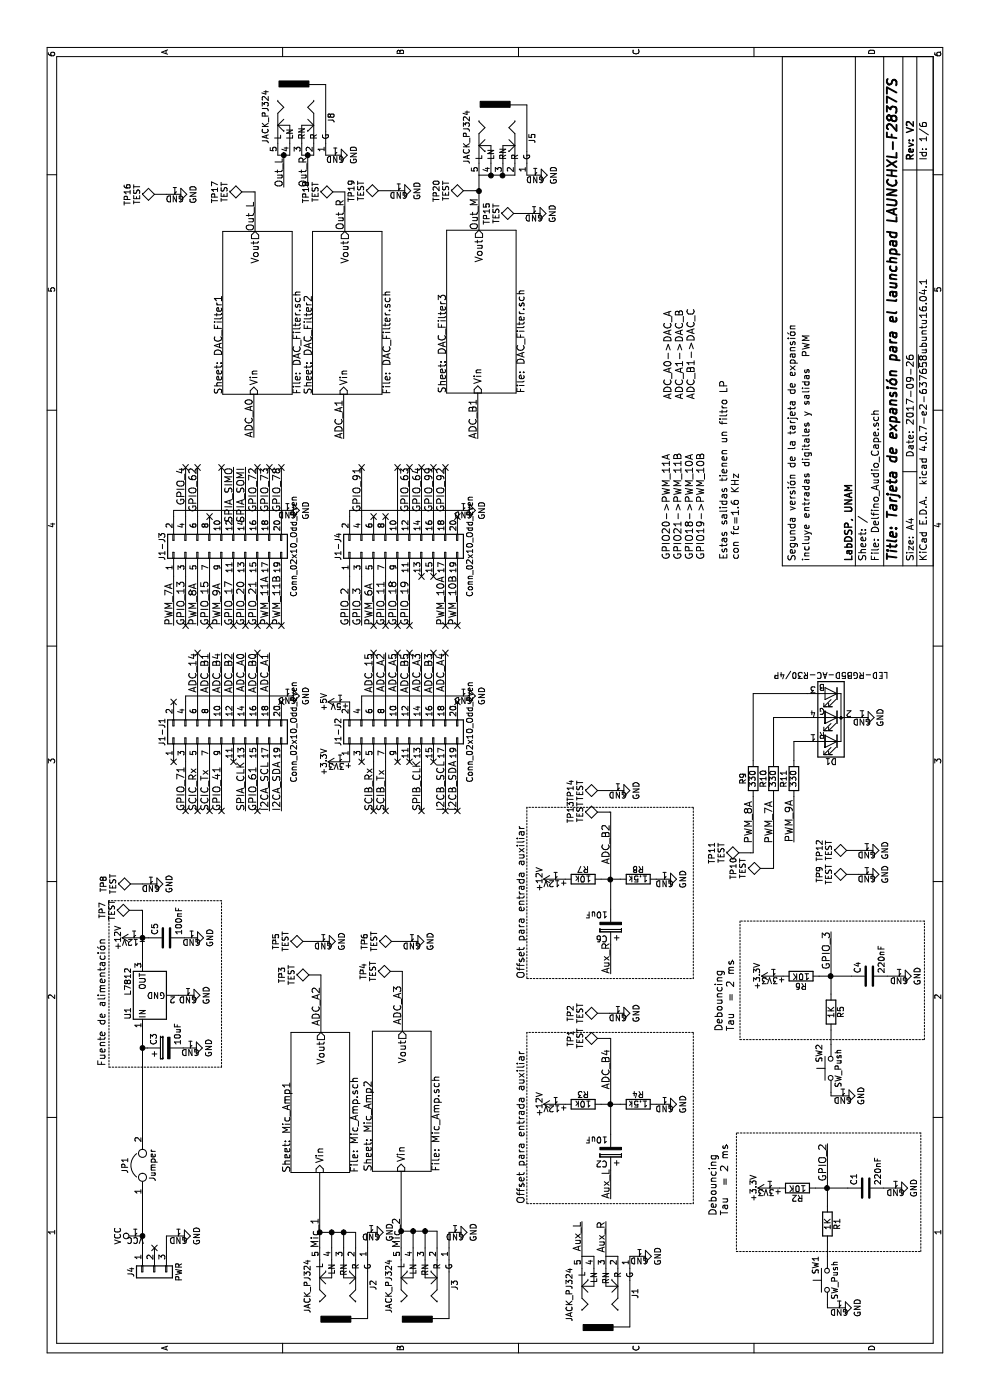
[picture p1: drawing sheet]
EESchema Schematic File Version 2
LIBS:Delfino_Audio_Cape-rescue
LIBS:power
LIBS:device
LIBS:switches
LIBS:relays
LIBS:motors
LIBS:transistors
LIBS:conn
LIBS:linear
LIBS:regul
LIBS:74xx
LIBS:cmos4000
LIBS:adc-dac
LIBS:memory
LIBS:xilinx
LIBS:microcontrollers
LIBS:dsp
LIBS:microchip
LIBS:analog_switches
LIBS:motorola
LIBS:texas
LIBS:intel
LIBS:audio
LIBS:interface
LIBS:digital-audio
LIBS:philips
LIBS:display
LIBS:cypress
LIBS:siliconi
LIBS:opto
LIBS:atmel
LIBS:contrib
LIBS:valves
LIBS:My_Audio_Conn
LIBS:Delfino_Audio_Cape-cache
EELAYER 25 0
EELAYER END
$Descr A4 11693 8268
encoding utf-8
Sheet 1 6
Title "Tarjeta de expansión para el launchpad LAUNCHXL-F28377S"
Date "2017-09-26"
Rev "V2"
Comp "LabDSP, UNAM"
Comment1 ""
Comment2 ""
Comment3 "incluye entradas digitales y salidas  PWM"
Comment4 "Segunda versión de la tarjeta de expansión"
$EndDescr
$Sheet
S 1900 2430 1170 490 
U 59B9A6B7
F0 "Mic_Amp1" 60
F1 "Mic_Amp.sch" 60
F2 "Vin" I L 1900 2670 60 
F3 "Vout" O R 3070 2680 60 
$EndSheet
Text Label 1270 2670 0    60   ~ 0
Mic_1
Text Label 3450 2680 2    60   ~ 0
ADC_A2
$Sheet
S 1910 3110 1170 490 
U 59B9DFC6
F0 "Mic_Amp2" 60
F1 "Mic_Amp.sch" 60
F2 "Vin" I L 1910 3350 60 
F3 "Vout" O R 3080 3360 60 
$EndSheet
Text Label 3460 3360 2    60   ~ 0
ADC_A3
$Comp
L JACK_PJ324 J2
U 1 1
P 890 2670
F 0 "J2" H 960 3120 50  0000 C CNN
F 1 "JACK_PJ324" H 950 2570 50  0000 C CNN
F 2 "My_Connectors:PJ-324" H 970 2650 50  0001 C CNN
F 3 "" H 970 2650 50  0001 C CNN
	1    890  2670
	1    0    0    1   
$EndComp
$Comp
L JACK_PJ324 J3
U 1 1
P 890 3350
F 0 "J3" H 960 3800 50  0000 C CNN
F 1 "JACK_PJ324" H 950 3250 50  0000 C CNN
F 2 "My_Connectors:PJ-324" H 970 3330 50  0001 C CNN
F 3 "" H 970 3330 50  0001 C CNN
	1    890  3350
	1    0    0    1   
$EndComp
Text Label 1270 3350 0    60   ~ 0
Mic_2
$Sheet
S 8400 1860 1360 580 
U 59BA7873
F0 "DAC_Filter1" 60
F1 "DAC_Filter.sch" 60
F2 "Vin" I L 8400 2120 60 
F3 "Vout" O R 9760 2130 60 
$EndSheet
$Comp
L JACK_PJ324 J8
U 1 1
P 10780 2320
F 0 "J8" H 10850 2770 50  0000 C CNN
F 1 "JACK_PJ324" H 10840 2220 50  0000 C CNN
F 2 "My_Connectors:PJ-324" H 10860 2300 50  0001 C CNN
F 3 "" H 10860 2300 50  0001 C CNN
	1    10780 2320
	-1   0    0    1   
$EndComp
$Sheet
S 8400 2610 1360 580 
U 59BA9CE1
F0 "DAC_Filter2" 60
F1 "DAC_Filter.sch" 60
F2 "Vin" I L 8400 2870 60 
F3 "Vout" O R 9760 2880 60 
$EndSheet
Text Notes 8360 5810 0    60   ~ 0
ADC_A0->DAC_A\nADC_A1->DAC_B\nADC_B1->DAC_C
$Comp
L GND #PWR01
U 1 1
P 5880 2400
F 0 "#PWR01" H 5880 2150 50  0001 C CNN
F 1 "GND" H 5880 2250 50  0000 C CNN
F 2 "" H 5880 2400 50  0001 C CNN
F 3 "" H 5880 2400 50  0001 C CNN
	1    5880 2400
	1    0    0    -1  
$EndComp
Text Label 4920 1550 0    60   ~ 0
GPIO_71
Text Label 4920 1650 0    60   ~ 0
SCIC_Rx
Text Label 4920 1750 0    60   ~ 0
SCIC_Tx
Text Label 4920 1850 0    60   ~ 0
GPIO_41
NoConn ~ 5330 1950
Text Label 4920 2050 0    60   ~ 0
SPIA_CLK
Text Label 4920 2150 0    60   ~ 0
GPIO_61
Text Label 4920 2250 0    60   ~ 0
I2CA_SCL
Text Label 4920 2350 0    60   ~ 0
I2CA_SDA
Text Label 6240 1650 2    60   ~ 0
ADC_14
Text Label 6240 1750 2    60   ~ 0
ADC_B1
Text Label 6240 1850 2    60   ~ 0
ADC_B4
Text Label 6240 1950 2    60   ~ 0
ADC_B2
Text Label 6240 2050 2    60   ~ 0
ADC_A0
Text Label 6240 2150 2    60   ~ 0
ADC_B0
Text Label 6240 2250 2    60   ~ 0
ADC_A1
NoConn ~ 5830 2350
$Comp
L GND #PWR02
U 1 1
P 7430 2400
F 0 "#PWR02" H 7430 2150 50  0001 C CNN
F 1 "GND" H 7430 2250 50  0000 C CNN
F 2 "" H 7430 2400 50  0001 C CNN
F 3 "" H 7430 2400 50  0001 C CNN
	1    7430 2400
	1    0    0    -1  
$EndComp
Text Label 6470 1550 0    60   ~ 0
GPIO_13
Text Label 6470 1750 0    60   ~ 0
GPIO_15
Text Label 6470 1950 0    60   ~ 0
GPIO_17
Text Label 6470 2050 0    60   ~ 0
GPIO_20
Text Label 6470 2250 0    60   ~ 0
PWM_11A
Text Label 6470 2350 0    60   ~ 0
PWM_11B
Text Label 7790 1650 2    60   ~ 0
GPIO_62
Text Label 7790 1950 2    60   ~ 0
SPIA_SIMO
Text Label 7790 2050 2    60   ~ 0
SPIA_SOMI
Text Label 7790 2150 2    60   ~ 0
GPIO_72
Text Label 7790 2250 2    60   ~ 0
GPIO_73
$Comp
L +5V #PWR03
U 1 1
P 5830 2840
F 0 "#PWR03" H 5830 2690 50  0001 C CNN
F 1 "+5V" H 5830 2980 50  0000 C CNN
F 2 "" H 5830 2840 50  0001 C CNN
F 3 "" H 5830 2840 50  0001 C CNN
	1    5830 2840
	1    0    0    -1  
$EndComp
$Comp
L +3.3V #PWR04
U 1 1
P 5330 2840
F 0 "#PWR04" H 5330 2690 50  0001 C CNN
F 1 "+3.3V" H 5330 2980 50  0000 C CNN
F 2 "" H 5330 2840 50  0001 C CNN
F 3 "" H 5330 2840 50  0001 C CNN
	1    5330 2840
	1    0    0    -1  
$EndComp
$Comp
L GND #PWR05
U 1 1
P 5880 3870
F 0 "#PWR05" H 5880 3620 50  0001 C CNN
F 1 "GND" H 5880 3720 50  0000 C CNN
F 2 "" H 5880 3870 50  0001 C CNN
F 3 "" H 5880 3870 50  0001 C CNN
	1    5880 3870
	1    0    0    -1  
$EndComp
Text Label 4920 3120 0    60   ~ 0
SCIB_Rx
Text Label 4920 3220 0    60   ~ 0
SCIB_Tx
NoConn ~ 5330 3420
Text Label 4920 3520 0    60   ~ 0
SPIB_CLK
Text Label 4920 3720 0    60   ~ 0
I2CB_SCL
Text Label 4920 3820 0    60   ~ 0
I2CB_SDA
Text Label 6240 3120 2    60   ~ 0
ADC_15
Text Label 6240 3220 2    60   ~ 0
ADC_A2
Text Label 6240 3320 2    60   ~ 0
ADC_A5
Text Label 6240 3420 2    60   ~ 0
ADC_B5
Text Label 6240 3520 2    60   ~ 0
ADC_A3
Text Label 6240 3620 2    60   ~ 0
ADC_B3
Text Label 6240 3720 2    60   ~ 0
ADC_A4
NoConn ~ 5830 3820
$Comp
L GND #PWR06
U 1 1
P 7430 3870
F 0 "#PWR06" H 7430 3620 50  0001 C CNN
F 1 "GND" H 7430 3720 50  0000 C CNN
F 2 "" H 7430 3870 50  0001 C CNN
F 3 "" H 7430 3870 50  0001 C CNN
	1    7430 3870
	1    0    0    -1  
$EndComp
Text Label 6470 2920 0    60   ~ 0
GPIO_2
Text Label 6470 3020 0    60   ~ 0
GPIO_3
Text Label 6470 3220 0    60   ~ 0
GPIO_11
Text Label 6470 3420 0    60   ~ 0
GPIO_19
Text Label 6470 3720 0    60   ~ 0
PWM_10A
Text Label 7790 3020 2    60   ~ 0
GPIO_91
Text Label 7790 3420 2    60   ~ 0
GPIO_63
Text Label 7790 3520 2    60   ~ 0
GPIO_64
Text Label 7790 3620 2    60   ~ 0
GPIO_99
NoConn ~ 7380 3820
Text Label 7790 1550 2    60   ~ 0
GPIO_4
Text Label 7790 2350 2    60   ~ 0
GPIO_78
Text Label 6470 2150 0    60   ~ 0
GPIO_21
Text Notes 7020 6180 0    60   ~ 0
GPIO20->PWM_11A\nGPIO21->PWM_11B\nGPIO18->PWM_10A\nGPIO19->PWM_10B\n\nEstas salidas tienen un filtro LP\ncon fc=1.6 KHz
NoConn ~ 5330 3020
NoConn ~ 5330 3320
NoConn ~ 5330 3620
Text Label 6470 3320 0    60   ~ 0
GPIO_18
Text Label 6470 3820 0    60   ~ 0
PWM_10B
Text Label 7790 3720 2    60   ~ 0
GPIO_92
NoConn ~ 7380 3220
NoConn ~ 7380 3120
Text Label 8040 2120 0    60   ~ 0
ADC_A0
Text Label 8030 2870 0    60   ~ 0
ADC_A1
Text Label 8030 3990 0    60   ~ 0
ADC_B1
$Sheet
S 8410 3730 1360 580 
U 59BC9EFF
F0 "DAC_Filter3" 60
F1 "DAC_Filter.sch" 60
F2 "Vin" I L 8410 3990 60 
F3 "Vout" O R 9770 4000 60 
$EndSheet
$Comp
L SW_Push SW1
U 1 1
P 1000 6910
F 0 "SW1" H 1050 7010 50  0000 L CNN
F 1 "SW_Push" H 1000 6850 50  0000 C CNN
F 2 "Buttons_Switches_THT:SW_PUSH_6mm" H 1000 7110 50  0001 C CNN
F 3 "" H 1000 7110 50  0001 C CNN
	1    1000 6910
	1    0    0    -1  
$EndComp
$Comp
L R R1
U 1 1
P 1470 6910
F 0 "R1" V 1550 6910 50  0000 C CNN
F 1 "1K" V 1470 6910 50  0000 C CNN
F 2 "Resistors_THT:R_Axial_DIN0207_L6.3mm_D2.5mm_P10.16mm_Horizontal" V 1400 6910 50  0001 C CNN
F 3 "" H 1470 6910 50  0001 C CNN
	1    1470 6910
	0    1    1    0   
$EndComp
$Comp
L GND #PWR07
U 1 1
P 770 7010
F 0 "#PWR07" H 770 6760 50  0001 C CNN
F 1 "GND" H 770 6860 50  0000 C CNN
F 2 "" H 770 7010 50  0001 C CNN
F 3 "" H 770 7010 50  0001 C CNN
	1    770  7010
	1    0    0    -1  
$EndComp
$Comp
L +3.3V #PWR08
U 1 1
P 1770 6430
F 0 "#PWR08" H 1770 6280 50  0001 C CNN
F 1 "+3.3V" H 1770 6570 50  0000 C CNN
F 2 "" H 1770 6430 50  0001 C CNN
F 3 "" H 1770 6430 50  0001 C CNN
	1    1770 6430
	1    0    0    -1  
$EndComp
$Comp
L R R2
U 1 1
P 1770 6660
F 0 "R2" V 1850 6660 50  0000 C CNN
F 1 "10K" V 1770 6660 50  0000 C CNN
F 2 "Resistors_THT:R_Axial_DIN0207_L6.3mm_D2.5mm_P10.16mm_Horizontal" V 1700 6660 50  0001 C CNN
F 3 "" H 1770 6660 50  0001 C CNN
	1    1770 6660
	-1   0    0    1   
$EndComp
$Comp
L C C1
U 1 1
P 1770 7230
F 0 "C1" H 1795 7330 50  0000 L CNN
F 1 "220nF" H 1795 7130 50  0000 L CNN
F 2 "Capacitors_THT:C_Disc_D4.3mm_W1.9mm_P5.00mm" H 1808 7080 50  0001 C CNN
F 3 "" H 1770 7230 50  0001 C CNN
	1    1770 7230
	1    0    0    -1  
$EndComp
$Comp
L GND #PWR09
U 1 1
P 1770 7480
F 0 "#PWR09" H 1770 7230 50  0001 C CNN
F 1 "GND" H 1770 7330 50  0000 C CNN
F 2 "" H 1770 7480 50  0001 C CNN
F 3 "" H 1770 7480 50  0001 C CNN
	1    1770 7480
	1    0    0    -1  
$EndComp
Text Label 2140 6910 2    60   ~ 0
GPIO_2
$Comp
L GND #PWR010
U 1 1
P 2540 7040
F 0 "#PWR010" H 2540 6790 50  0001 C CNN
F 1 "GND" H 2540 6890 50  0000 C CNN
F 2 "" H 2540 7040 50  0001 C CNN
F 3 "" H 2540 7040 50  0001 C CNN
	1    2540 7040
	1    0    0    -1  
$EndComp
Text Label 3910 6940 2    60   ~ 0
GPIO_3
$Comp
L R R9
U 1 1
P 5190 6290
F 0 "R9" V 5270 6290 50  0000 C CNN
F 1 "330" V 5190 6290 50  0000 C CNN
F 2 "Resistors_THT:R_Axial_DIN0207_L6.3mm_D2.5mm_P10.16mm_Horizontal" V 5120 6290 50  0001 C CNN
F 3 "" H 5190 6290 50  0001 C CNN
	1    5190 6290
	0    -1   -1   0   
$EndComp
$Comp
L R R10
U 1 1
P 5190 6460
F 0 "R10" V 5270 6460 50  0000 C CNN
F 1 "330" V 5190 6460 50  0000 C CNN
F 2 "Resistors_THT:R_Axial_DIN0207_L6.3mm_D2.5mm_P10.16mm_Horizontal" V 5120 6460 50  0001 C CNN
F 3 "" H 5190 6460 50  0001 C CNN
	1    5190 6460
	0    -1   -1   0   
$EndComp
$Comp
L R R11
U 1 1
P 5190 6630
F 0 "R11" V 5270 6630 50  0000 C CNN
F 1 "330" V 5190 6630 50  0000 C CNN
F 2 "Resistors_THT:R_Axial_DIN0207_L6.3mm_D2.5mm_P10.16mm_Horizontal" V 5120 6630 50  0001 C CNN
F 3 "" H 5190 6630 50  0001 C CNN
	1    5190 6630
	0    -1   -1   0   
$EndComp
$Comp
L GND #PWR011
U 1 1
P 5700 7200
F 0 "#PWR011" H 5700 6950 50  0001 C CNN
F 1 "GND" H 5700 7050 50  0000 C CNN
F 2 "" H 5700 7200 50  0001 C CNN
F 3 "" H 5700 7200 50  0001 C CNN
	1    5700 7200
	1    0    0    -1  
$EndComp
Text Label 4660 6630 0    60   ~ 0
PWM_9A
Text Label 4650 6460 0    60   ~ 0
PWM_7A
Text Label 4650 6290 0    60   ~ 0
PWM_8A
Text Label 6470 3120 0    60   ~ 0
PWM_6A
Text Label 6470 1650 0    60   ~ 0
PWM_8A
Text Label 6470 1850 0    60   ~ 0
PWM_9A
$Comp
L SW_Push SW2
U 1 1
P 2770 6940
F 0 "SW2" H 2820 7040 50  0000 L CNN
F 1 "SW_Push" H 2770 6880 50  0000 C CNN
F 2 "Buttons_Switches_THT:SW_PUSH_6mm" H 2770 7140 50  0001 C CNN
F 3 "" H 2770 7140 50  0001 C CNN
	1    2770 6940
	1    0    0    -1  
$EndComp
$Comp
L R R5
U 1 1
P 3240 6940
F 0 "R5" V 3320 6940 50  0000 C CNN
F 1 "1K" V 3240 6940 50  0000 C CNN
F 2 "Resistors_THT:R_Axial_DIN0207_L6.3mm_D2.5mm_P10.16mm_Horizontal" V 3170 6940 50  0001 C CNN
F 3 "" H 3240 6940 50  0001 C CNN
	1    3240 6940
	0    1    1    0   
$EndComp
$Comp
L +3.3V #PWR012
U 1 1
P 3540 6460
F 0 "#PWR012" H 3540 6310 50  0001 C CNN
F 1 "+3.3V" H 3540 6600 50  0000 C CNN
F 2 "" H 3540 6460 50  0001 C CNN
F 3 "" H 3540 6460 50  0001 C CNN
	1    3540 6460
	1    0    0    -1  
$EndComp
$Comp
L R R6
U 1 1
P 3540 6690
F 0 "R6" V 3620 6690 50  0000 C CNN
F 1 "10K" V 3540 6690 50  0000 C CNN
F 2 "Resistors_THT:R_Axial_DIN0207_L6.3mm_D2.5mm_P10.16mm_Horizontal" V 3470 6690 50  0001 C CNN
F 3 "" H 3540 6690 50  0001 C CNN
	1    3540 6690
	-1   0    0    1   
$EndComp
$Comp
L C C4
U 1 1
P 3540 7260
F 0 "C4" H 3565 7360 50  0000 L CNN
F 1 "220nF" H 3565 7160 50  0000 L CNN
F 2 "Capacitors_THT:C_Disc_D4.3mm_W1.9mm_P5.00mm" H 3578 7110 50  0001 C CNN
F 3 "" H 3540 7260 50  0001 C CNN
	1    3540 7260
	1    0    0    -1  
$EndComp
$Comp
L GND #PWR013
U 1 1
P 3540 7510
F 0 "#PWR013" H 3540 7260 50  0001 C CNN
F 1 "GND" H 3540 7360 50  0000 C CNN
F 2 "" H 3540 7510 50  0001 C CNN
F 3 "" H 3540 7510 50  0001 C CNN
	1    3540 7510
	1    0    0    -1  
$EndComp
Text Notes 1540 6090 0    60   ~ 0
Debouncing\nTau  = 2 ms
$Comp
L GND #PWR014
U 1 1
P 1400 3100
F 0 "#PWR014" H 1400 2850 50  0001 C CNN
F 1 "GND" H 1400 2950 50  0000 C CNN
F 2 "" H 1400 3100 50  0001 C CNN
F 3 "" H 1400 3100 50  0001 C CNN
	1    1400 3100
	1    0    0    -1  
$EndComp
$Comp
L GND #PWR015
U 1 1
P 1400 3800
F 0 "#PWR015" H 1400 3550 50  0001 C CNN
F 1 "GND" H 1400 3650 50  0000 C CNN
F 2 "" H 1400 3800 50  0001 C CNN
F 3 "" H 1400 3800 50  0001 C CNN
	1    1400 3800
	1    0    0    -1  
$EndComp
Text Label 10010 2130 2    60   ~ 0
Out_L
Text Label 10030 2880 2    60   ~ 0
Out_R
Text Label 10040 4000 2    60   ~ 0
Out_M
Text Label 10130 2370 0    60   ~ 0
Out_L
Text Label 10130 2570 0    60   ~ 0
Out_R
$Comp
L JACK_PJ324 J5
U 1 1
P 10610 4000
F 0 "J5" H 10680 4450 50  0000 C CNN
F 1 "JACK_PJ324" H 10670 3900 50  0000 C CNN
F 2 "My_Connectors:PJ-324" H 10690 3980 50  0001 C CNN
F 3 "" H 10690 3980 50  0001 C CNN
	1    10610 4000
	-1   0    0    1   
$EndComp
$Comp
L GND #PWR016
U 1 1
P 10400 2800
F 0 "#PWR016" H 10400 2550 50  0001 C CNN
F 1 "GND" H 10400 2650 50  0000 C CNN
F 2 "" H 10400 2800 50  0001 C CNN
F 3 "" H 10400 2800 50  0001 C CNN
	1    10400 2800
	1    0    0    -1  
$EndComp
$Comp
L GND #PWR017
U 1 1
P 10230 4470
F 0 "#PWR017" H 10230 4220 50  0001 C CNN
F 1 "GND" H 10230 4320 50  0000 C CNN
F 2 "" H 10230 4470 50  0001 C CNN
F 3 "" H 10230 4470 50  0001 C CNN
	1    10230 4470
	1    0    0    -1  
$EndComp
Text Notes 3080 6140 0    60   ~ 0
Debouncing\nTau  = 2 ms
$Comp
L JACK_PJ324 J1
U 1 1
P 820 4860
F 0 "J1" H 890 5310 50  0000 C CNN
F 1 "JACK_PJ324" H 880 4760 50  0000 C CNN
F 2 "My_Connectors:PJ-324" H 900 4840 50  0001 C CNN
F 3 "" H 900 4840 50  0001 C CNN
	1    820  4860
	1    0    0    1   
$EndComp
$Comp
L R R3
U 1 1
P 2470 4870
F 0 "R3" V 2550 4870 50  0000 C CNN
F 1 "10k" V 2470 4870 50  0000 C CNN
F 2 "Resistors_THT:R_Axial_DIN0207_L6.3mm_D2.5mm_P10.16mm_Horizontal" V 2400 4870 50  0001 C CNN
F 3 "" H 2470 4870 50  0001 C CNN
	1    2470 4870
	1    0    0    -1  
$EndComp
$Comp
L R R4
U 1 1
P 2470 5330
F 0 "R4" V 2550 5330 50  0000 C CNN
F 1 "1.5k" V 2470 5330 50  0000 C CNN
F 2 "Resistors_THT:R_Axial_DIN0207_L6.3mm_D2.5mm_P10.16mm_Horizontal" V 2400 5330 50  0001 C CNN
F 3 "" H 2470 5330 50  0001 C CNN
	1    2470 5330
	1    0    0    -1  
$EndComp
$Comp
L CP C2
U 1 1
P 2070 5100
F 0 "C2" H 2095 5200 50  0000 L CNN
F 1 "10uF" H 2095 5000 50  0000 L CNN
F 2 "Capacitors_THT:CP_Radial_D6.3mm_P2.50mm" H 2108 4950 50  0001 C CNN
F 3 "" H 2070 5100 50  0001 C CNN
	1    2070 5100
	0    -1   -1   0   
$EndComp
$Comp
L GND #PWR018
U 1 1
P 2470 5550
F 0 "#PWR018" H 2470 5300 50  0001 C CNN
F 1 "GND" H 2470 5400 50  0000 C CNN
F 2 "" H 2470 5550 50  0001 C CNN
F 3 "" H 2470 5550 50  0001 C CNN
	1    2470 5550
	1    0    0    -1  
$EndComp
$Comp
L +12V #PWR019
U 1 1
P 2470 4640
F 0 "#PWR019" H 2470 4490 50  0001 C CNN
F 1 "+12V" H 2470 4780 50  0000 C CNN
F 2 "" H 2470 4640 50  0001 C CNN
F 3 "" H 2470 4640 50  0001 C CNN
	1    2470 4640
	1    0    0    -1  
$EndComp
Text Label 1490 4860 2    60   ~ 0
Aux_L
Text Label 1490 5060 2    60   ~ 0
Aux_R
$Comp
L GND #PWR020
U 1 1
P 1200 5340
F 0 "#PWR020" H 1200 5090 50  0001 C CNN
F 1 "GND" H 1200 5190 50  0000 C CNN
F 2 "" H 1200 5340 50  0001 C CNN
F 3 "" H 1200 5340 50  0001 C CNN
	1    1200 5340
	1    0    0    -1  
$EndComp
Text Label 1680 5100 0    60   ~ 0
Aux_L
Text Label 2930 5100 2    60   ~ 0
ADC_B4
$Comp
L L7812 U1
U 1 1
P 3380 1190
F 0 "U1" H 3230 1315 50  0000 C CNN
F 1 "L7812" H 3380 1315 50  0000 L CNN
F 2 "TO_SOT_Packages_THT:TO-220_Horizontal" H 3405 1040 50  0001 L CIN
F 3 "" H 3380 1140 50  0001 C CNN
	1    3380 1190
	1    0    0    -1  
$EndComp
$Comp
L +12V #PWR021
U 1 1
P 3860 1120
F 0 "#PWR021" H 3860 970 50  0001 C CNN
F 1 "+12V" H 3860 1260 50  0000 C CNN
F 2 "" H 3860 1120 50  0001 C CNN
F 3 "" H 3860 1120 50  0001 C CNN
	1    3860 1120
	1    0    0    -1  
$EndComp
Text Notes 1640 4390 0    60   ~ 0
Offset para entrada auxiliar
$Comp
L R R7
U 1 1
P 4350 4870
F 0 "R7" V 4430 4870 50  0000 C CNN
F 1 "10k" V 4350 4870 50  0000 C CNN
F 2 "Resistors_THT:R_Axial_DIN0207_L6.3mm_D2.5mm_P10.16mm_Horizontal" V 4280 4870 50  0001 C CNN
F 3 "" H 4350 4870 50  0001 C CNN
	1    4350 4870
	1    0    0    -1  
$EndComp
$Comp
L R R8
U 1 1
P 4350 5330
F 0 "R8" V 4430 5330 50  0000 C CNN
F 1 "1.5k" V 4350 5330 50  0000 C CNN
F 2 "Resistors_THT:R_Axial_DIN0207_L6.3mm_D2.5mm_P10.16mm_Horizontal" V 4280 5330 50  0001 C CNN
F 3 "" H 4350 5330 50  0001 C CNN
	1    4350 5330
	1    0    0    -1  
$EndComp
$Comp
L CP C6
U 1 1
P 3950 5100
F 0 "C6" H 3975 5200 50  0000 L CNN
F 1 "10uF" H 3975 5000 50  0000 L CNN
F 2 "Capacitors_THT:CP_Radial_D6.3mm_P2.50mm" H 3988 4950 50  0001 C CNN
F 3 "" H 3950 5100 50  0001 C CNN
	1    3950 5100
	0    -1   -1   0   
$EndComp
$Comp
L GND #PWR022
U 1 1
P 4350 5550
F 0 "#PWR022" H 4350 5300 50  0001 C CNN
F 1 "GND" H 4350 5400 50  0000 C CNN
F 2 "" H 4350 5550 50  0001 C CNN
F 3 "" H 4350 5550 50  0001 C CNN
	1    4350 5550
	1    0    0    -1  
$EndComp
$Comp
L +12V #PWR023
U 1 1
P 4350 4640
F 0 "#PWR023" H 4350 4490 50  0001 C CNN
F 1 "+12V" H 4350 4780 50  0000 C CNN
F 2 "" H 4350 4640 50  0001 C CNN
F 3 "" H 4350 4640 50  0001 C CNN
	1    4350 4640
	1    0    0    -1  
$EndComp
Text Label 3560 5100 0    60   ~ 0
Aux_R
Text Label 4810 5100 2    60   ~ 0
ADC_B2
Text Notes 3520 4390 0    60   ~ 0
Offset para entrada auxiliar
$Comp
L Conn_01x03 J4
U 1 1
P 1070 1290
F 0 "J4" H 1070 1490 50  0000 C CNN
F 1 "PWR" H 1070 1090 50  0000 C CNN
F 2 "Connectors:bornier3" H 1070 1290 50  0001 C CNN
F 3 "" H 1070 1290 50  0001 C CNN
	1    1070 1290
	-1   0    0    -1  
$EndComp
$Comp
L VCC #PWR024
U 1 1
P 1370 1130
F 0 "#PWR024" H 1370 980 50  0001 C CNN
F 1 "VCC" H 1370 1280 50  0000 C CNN
F 2 "" H 1370 1130 50  0001 C CNN
F 3 "" H 1370 1130 50  0001 C CNN
	1    1370 1130
	1    0    0    -1  
$EndComp
$Comp
L CP C3
U 1 1
P 2940 1380
F 0 "C3" H 2965 1480 50  0000 L CNN
F 1 "10uF" H 2965 1280 50  0000 L CNN
F 2 "Capacitors_THT:CP_Radial_D6.3mm_P2.50mm" H 2978 1230 50  0001 C CNN
F 3 "" H 2940 1380 50  0001 C CNN
	1    2940 1380
	1    0    0    -1  
$EndComp
$Comp
L GND #PWR025
U 1 1
P 1370 1490
F 0 "#PWR025" H 1370 1240 50  0001 C CNN
F 1 "GND" H 1370 1340 50  0000 C CNN
F 2 "" H 1370 1490 50  0001 C CNN
F 3 "" H 1370 1490 50  0001 C CNN
	1    1370 1490
	1    0    0    -1  
$EndComp
$Comp
L GND #PWR026
U 1 1
P 2940 1590
F 0 "#PWR026" H 2940 1340 50  0001 C CNN
F 1 "GND" H 2940 1440 50  0000 C CNN
F 2 "" H 2940 1590 50  0001 C CNN
F 3 "" H 2940 1590 50  0001 C CNN
	1    2940 1590
	1    0    0    -1  
$EndComp
$Comp
L GND #PWR027
U 1 1
P 3380 1570
F 0 "#PWR027" H 3380 1320 50  0001 C CNN
F 1 "GND" H 3380 1420 50  0000 C CNN
F 2 "" H 3380 1570 50  0001 C CNN
F 3 "" H 3380 1570 50  0001 C CNN
	1    3380 1570
	1    0    0    -1  
$EndComp
$Comp
L C C5
U 1 1
P 3860 1390
F 0 "C5" H 3885 1490 50  0000 L CNN
F 1 "100nF" H 3885 1290 50  0000 L CNN
F 2 "Capacitors_THT:C_Disc_D4.3mm_W1.9mm_P5.00mm" H 3898 1240 50  0001 C CNN
F 3 "" H 3860 1390 50  0001 C CNN
	1    3860 1390
	1    0    0    -1  
$EndComp
$Comp
L GND #PWR028
U 1 1
P 3860 1600
F 0 "#PWR028" H 3860 1350 50  0001 C CNN
F 1 "GND" H 3860 1450 50  0000 C CNN
F 2 "" H 3860 1600 50  0001 C CNN
F 3 "" H 3860 1600 50  0001 C CNN
	1    3860 1600
	1    0    0    -1  
$EndComp
Text Notes 2790 890  0    60   ~ 0
Fuente de alimentación
NoConn ~ 1270 1290
NoConn ~ 4920 1550
NoConn ~ 4920 1650
NoConn ~ 4920 1750
NoConn ~ 4920 1850
NoConn ~ 4920 2150
NoConn ~ 6240 1650
NoConn ~ 6240 3620
NoConn ~ 6240 2150
NoConn ~ 4920 3120
NoConn ~ 4920 3220
NoConn ~ 4920 3520
NoConn ~ 4920 3720
NoConn ~ 4920 3820
NoConn ~ 6240 3120
NoConn ~ 6240 3320
NoConn ~ 6240 3420
NoConn ~ 6240 3720
NoConn ~ 6470 3220
NoConn ~ 6470 3320
NoConn ~ 6470 3420
NoConn ~ 6880 3520
NoConn ~ 6880 3620
NoConn ~ 6470 3720
NoConn ~ 6470 3820
NoConn ~ 7790 3020
NoConn ~ 7790 3420
NoConn ~ 7790 3520
NoConn ~ 7790 3620
NoConn ~ 7790 3720
NoConn ~ 7790 2150
NoConn ~ 7790 2250
NoConn ~ 7790 2350
NoConn ~ 7790 1650
NoConn ~ 7790 1550
NoConn ~ 6470 1550
NoConn ~ 6470 1750
NoConn ~ 6470 1950
NoConn ~ 6470 2050
NoConn ~ 6470 2150
NoConn ~ 6470 2250
NoConn ~ 6470 2350
$Comp
L Jumper JP1
U 1 1
P 1960 1190
F 0 "JP1" H 1960 1340 50  0000 C CNN
F 1 "Jumper" H 1960 1110 50  0000 C CNN
F 2 "Pin_Headers:Pin_Header_Straight_1x02_Pitch2.54mm" H 1960 1190 50  0001 C CNN
F 3 "" H 1960 1190 50  0001 C CNN
	1    1960 1190
	1    0    0    -1  
$EndComp
$Comp
L TEST TP7
U 1 1
P 4090 1180
F 0 "TP7" H 4090 1480 50  0000 C BNN
F 1 "TEST" H 4090 1430 50  0000 C CNN
F 2 "Connectors_TestPoints:Test_Point_THTPad_4.0x4.0mm_Drill2.0mm" H 4090 1180 50  0001 C CNN
F 3 "" H 4090 1180 50  0001 C CNN
	1    4090 1180
	1    0    0    -1  
$EndComp
$Comp
L TEST TP3
U 1 1
P 3550 2680
F 0 "TP3" H 3550 2980 50  0000 C BNN
F 1 "TEST" H 3550 2930 50  0000 C CNN
F 2 "Connectors_TestPoints:Test_Point_THTPad_4.0x4.0mm_Drill2.0mm" H 3550 2680 50  0001 C CNN
F 3 "" H 3550 2680 50  0001 C CNN
	1    3550 2680
	1    0    0    -1  
$EndComp
$Comp
L TEST TP4
U 1 1
P 3580 3360
F 0 "TP4" H 3580 3660 50  0000 C BNN
F 1 "TEST" H 3580 3610 50  0000 C CNN
F 2 "Connectors_TestPoints:Test_Point_THTPad_4.0x4.0mm_Drill2.0mm" H 3580 3360 50  0001 C CNN
F 3 "" H 3580 3360 50  0001 C CNN
	1    3580 3360
	1    0    0    -1  
$EndComp
$Comp
L TEST TP1
U 1 1
P 3020 5090
F 0 "TP1" H 3020 5390 50  0000 C BNN
F 1 "TEST" H 3020 5340 50  0000 C CNN
F 2 "Connectors_TestPoints:Test_Point_THTPad_4.0x4.0mm_Drill2.0mm" H 3020 5090 50  0001 C CNN
F 3 "" H 3020 5090 50  0001 C CNN
	1    3020 5090
	1    0    0    -1  
$EndComp
$Comp
L TEST TP13
U 1 1
P 4910 5090
F 0 "TP13" H 4910 5390 50  0000 C BNN
F 1 "TEST" H 4910 5340 50  0000 C CNN
F 2 "Connectors_TestPoints:Test_Point_THTPad_4.0x4.0mm_Drill2.0mm" H 4910 5090 50  0001 C CNN
F 3 "" H 4910 5090 50  0001 C CNN
	1    4910 5090
	1    0    0    -1  
$EndComp
$Comp
L TEST TP11
U 1 1
P 4570 6270
F 0 "TP11" H 4570 6570 50  0000 C BNN
F 1 "TEST" H 4570 6520 50  0000 C CNN
F 2 "Connectors_TestPoints:Test_Point_THTPad_4.0x4.0mm_Drill2.0mm" H 4570 6270 50  0001 C CNN
F 3 "" H 4570 6270 50  0001 C CNN
	1    4570 6270
	1    0    0    -1  
$EndComp
$Comp
L TEST TP17
U 1 1
P 10090 2120
F 0 "TP17" H 10090 2420 50  0000 C BNN
F 1 "TEST" H 10090 2370 50  0000 C CNN
F 2 "Connectors_TestPoints:Test_Point_THTPad_4.0x4.0mm_Drill2.0mm" H 10090 2120 50  0001 C CNN
F 3 "" H 10090 2120 50  0001 C CNN
	1    10090 2120
	1    0    0    -1  
$EndComp
$Comp
L TEST TP18
U 1 1
P 10090 2880
F 0 "TP18" H 10090 3180 50  0000 C BNN
F 1 "TEST" H 10090 3130 50  0000 C CNN
F 2 "Connectors_TestPoints:Test_Point_THTPad_4.0x4.0mm_Drill2.0mm" H 10090 2880 50  0001 C CNN
F 3 "" H 10090 2880 50  0001 C CNN
	1    10090 2880
	1    0    0    -1  
$EndComp
$Comp
L TEST TP20
U 1 1
P 10100 3970
F 0 "TP20" H 10100 4270 50  0000 C BNN
F 1 "TEST" H 10100 4220 50  0000 C CNN
F 2 "Connectors_TestPoints:Test_Point_THTPad_4.0x4.0mm_Drill2.0mm" H 10100 3970 50  0001 C CNN
F 3 "" H 10100 3970 50  0001 C CNN
	1    10100 3970
	1    0    0    -1  
$EndComp
$Comp
L TEST TP10
U 1 1
P 4440 6450
F 0 "TP10" H 4440 6750 50  0000 C BNN
F 1 "TEST" H 4440 6700 50  0000 C CNN
F 2 "Connectors_TestPoints:Test_Point_THTPad_4.0x4.0mm_Drill2.0mm" H 4440 6450 50  0001 C CNN
F 3 "" H 4440 6450 50  0001 C CNN
	1    4440 6450
	1    0    0    -1  
$EndComp
Wire Wire Line
	3070 2680 3550 2680
Wire Wire Line
	1270 2670 1900 2670
Wire Wire Line
	3080 3360 3580 3360
Wire Wire Line
	1270 3350 1910 3350
Wire Wire Line
	5330 2350 4920 2350
Wire Wire Line
	4920 2250 5330 2250
Wire Wire Line
	4920 2150 5330 2150
Wire Wire Line
	4920 2050 5330 2050
Wire Wire Line
	4920 1850 5330 1850
Wire Wire Line
	4920 1550 5330 1550
Wire Wire Line
	4920 1650 5330 1650
Wire Wire Line
	5330 1750 4920 1750
Wire Wire Line
	5830 2250 6240 2250
Wire Wire Line
	6240 2150 5830 2150
Wire Wire Line
	5830 2050 6240 2050
Wire Wire Line
	5830 1950 6240 1950
Wire Wire Line
	5830 1850 6240 1850
Wire Wire Line
	5830 1750 6240 1750
Wire Wire Line
	5830 1650 6240 1650
Wire Wire Line
	5880 2400 5880 1550
Wire Wire Line
	5880 1550 5830 1550
Wire Wire Line
	6880 2250 6470 2250
Wire Wire Line
	6470 2150 6880 2150
Wire Wire Line
	6470 2050 6880 2050
Wire Wire Line
	6470 1950 6880 1950
Wire Wire Line
	6470 1750 6880 1750
Wire Wire Line
	6470 1450 6880 1450
Wire Wire Line
	6470 1550 6880 1550
Wire Wire Line
	6880 1650 6470 1650
Wire Wire Line
	7380 2250 7790 2250
Wire Wire Line
	7790 2150 7380 2150
Wire Wire Line
	7380 2050 7790 2050
Wire Wire Line
	7380 1950 7790 1950
Wire Wire Line
	7380 1850 7790 1850
Wire Wire Line
	7380 1650 7790 1650
Wire Wire Line
	5330 3820 4920 3820
Wire Wire Line
	4920 3720 5330 3720
Wire Wire Line
	4920 3520 5330 3520
Wire Wire Line
	4920 3120 5330 3120
Wire Wire Line
	5330 3220 4920 3220
Wire Wire Line
	5330 2920 5330 2840
Wire Wire Line
	5830 2840 5830 2920
Wire Wire Line
	5830 3720 6240 3720
Wire Wire Line
	6240 3620 5830 3620
Wire Wire Line
	5830 3520 6240 3520
Wire Wire Line
	5830 3420 6240 3420
Wire Wire Line
	5830 3320 6240 3320
Wire Wire Line
	5830 3220 6240 3220
Wire Wire Line
	5830 3120 6240 3120
Wire Wire Line
	5880 3870 5880 3020
Wire Wire Line
	5880 3020 5830 3020
Wire Wire Line
	6880 3720 6470 3720
Wire Wire Line
	6470 3420 6880 3420
Wire Wire Line
	6470 3220 6880 3220
Wire Wire Line
	6470 2920 6880 2920
Wire Wire Line
	6470 3020 6880 3020
Wire Wire Line
	6880 3120 6470 3120
Wire Wire Line
	7380 3620 7790 3620
Wire Wire Line
	7790 3520 7380 3520
Wire Wire Line
	7380 3420 7790 3420
Wire Wire Line
	7380 3320 7790 3320
Wire Wire Line
	7380 3020 7790 3020
Wire Wire Line
	7430 2920 7430 3870
Wire Wire Line
	6470 1850 6880 1850
Wire Wire Line
	7380 1450 7430 1450
Wire Wire Line
	7430 1450 7430 2400
Wire Wire Line
	7380 1550 7790 1550
Wire Wire Line
	7380 2350 7790 2350
Wire Wire Line
	6880 2350 6470 2350
Wire Wire Line
	6880 3320 6470 3320
Wire Wire Line
	6880 3820 6470 3820
Wire Wire Line
	7380 2920 7430 2920
Wire Wire Line
	7380 3720 7790 3720
Wire Wire Line
	1320 6910 1200 6910
Wire Wire Line
	800  6910 770  6910
Wire Wire Line
	770  6910 770  7010
Wire Wire Line
	1770 6430 1770 6510
Wire Wire Line
	1770 6810 1770 7080
Wire Wire Line
	1620 6910 2140 6910
Connection ~ 1770 6910
Wire Wire Line
	1770 7480 1770 7380
Wire Wire Line
	1770 6910 1770 6900
Wire Wire Line
	2570 6940 2540 6940
Wire Wire Line
	2540 6940 2540 7040
Wire Wire Line
	5340 6630 5500 6630
Wire Wire Line
	5500 6630 5500 6740
Wire Wire Line
	5340 6460 5700 6460
Wire Wire Line
	5700 6460 5700 6740
Wire Wire Line
	5340 6290 5900 6290
Wire Wire Line
	5900 6290 5900 6740
Wire Wire Line
	4570 6290 5040 6290
Wire Wire Line
	4440 6460 5040 6460
Wire Wire Line
	5040 6630 4660 6630
Wire Notes Line
	1240 6150 1240 7690
Wire Notes Line
	1240 7690 2230 7690
Wire Notes Line
	2230 7690 2230 6150
Wire Notes Line
	2230 6150 1240 6150
Wire Wire Line
	3090 6940 2970 6940
Wire Wire Line
	3540 6460 3540 6540
Wire Wire Line
	3540 6840 3540 7110
Wire Wire Line
	3390 6940 3910 6940
Connection ~ 3540 6940
Wire Wire Line
	3540 7510 3540 7410
Wire Wire Line
	3540 6940 3540 6930
Wire Notes Line
	3010 6180 3010 7720
Wire Notes Line
	3010 7720 4000 7720
Wire Notes Line
	4000 7720 4000 6180
Wire Notes Line
	4000 6180 3010 6180
Wire Wire Line
	1270 2770 1400 2770
Wire Wire Line
	1400 2670 1400 2970
Connection ~ 1400 2670
Wire Wire Line
	1400 2870 1270 2870
Connection ~ 1400 2770
Wire Wire Line
	1400 2970 1270 2970
Connection ~ 1400 2870
Wire Wire Line
	1270 3450 1410 3450
Wire Wire Line
	1410 3350 1410 3650
Connection ~ 1410 3350
Wire Wire Line
	1410 3550 1270 3550
Connection ~ 1410 3450
Wire Wire Line
	1410 3650 1270 3650
Connection ~ 1410 3550
Wire Wire Line
	1400 3800 1400 3750
Wire Wire Line
	1400 3750 1270 3750
Wire Wire Line
	1400 3100 1400 3070
Wire Wire Line
	1400 3070 1270 3070
Wire Wire Line
	8400 2120 8040 2120
Wire Wire Line
	8400 2870 8030 2870
Wire Wire Line
	8410 3990 8030 3990
Wire Wire Line
	9770 4000 10230 4000
Wire Wire Line
	9760 2880 10090 2880
Wire Wire Line
	9760 2130 10090 2130
Wire Wire Line
	10400 2320 10400 2420
Wire Wire Line
	10400 2520 10400 2620
Wire Wire Line
	10130 2370 10400 2370
Connection ~ 10400 2370
Wire Wire Line
	10130 2570 10400 2570
Connection ~ 10400 2570
Wire Wire Line
	10230 4000 10230 4300
Connection ~ 10230 4100
Connection ~ 10230 4200
Wire Wire Line
	10230 4400 10230 4470
Wire Wire Line
	10400 2720 10400 2800
Wire Wire Line
	5700 7200 5700 7140
Wire Wire Line
	2470 5020 2470 5180
Wire Wire Line
	2220 5100 3020 5100
Connection ~ 2470 5100
Wire Wire Line
	2470 5550 2470 5480
Wire Wire Line
	2470 4640 2470 4720
Wire Wire Line
	1490 4860 1200 4860
Wire Wire Line
	1200 4860 1200 4960
Wire Wire Line
	1490 5060 1200 5060
Wire Wire Line
	1200 5060 1200 5160
Wire Wire Line
	1200 5340 1200 5260
Wire Wire Line
	1680 5100 1920 5100
Wire Notes Line
	1640 4400 1640 5790
Wire Notes Line
	1640 5790 3070 5790
Wire Notes Line
	3070 5790 3070 4400
Wire Notes Line
	3070 4400 1640 4400
Wire Wire Line
	4350 5020 4350 5180
Wire Wire Line
	4100 5100 4910 5100
Connection ~ 4350 5100
Wire Wire Line
	4350 5550 4350 5480
Wire Wire Line
	4350 4640 4350 4720
Wire Wire Line
	3560 5100 3800 5100
Wire Notes Line
	3520 4400 3520 5790
Wire Notes Line
	3520 5790 4950 5790
Wire Notes Line
	4950 5790 4950 4400
Wire Notes Line
	4950 4400 3520 4400
Wire Wire Line
	1370 1130 1370 1190
Wire Wire Line
	2260 1190 3080 1190
Connection ~ 1370 1190
Wire Wire Line
	2940 1230 2940 1190
Connection ~ 2940 1190
Wire Wire Line
	1370 1490 1370 1390
Wire Wire Line
	1370 1390 1270 1390
Wire Wire Line
	3380 1570 3380 1490
Wire Wire Line
	2940 1590 2940 1530
Wire Wire Line
	3860 1120 3860 1240
Wire Wire Line
	3680 1190 4090 1190
Connection ~ 3860 1190
Wire Wire Line
	3860 1600 3860 1540
Wire Notes Line
	2780 910  2780 1850
Wire Notes Line
	2780 1850 4170 1850
Wire Notes Line
	4170 1850 4170 910 
Wire Notes Line
	4170 910  2780 910 
Wire Wire Line
	1270 1190 1660 1190
Wire Wire Line
	4090 1190 4090 1180
Wire Wire Line
	3020 5100 3020 5090
Wire Wire Line
	4910 5100 4910 5090
Wire Wire Line
	4570 6290 4570 6270
Wire Wire Line
	4440 6460 4440 6450
Wire Wire Line
	10090 2130 10090 2120
Wire Wire Line
	10100 3970 10100 4000
Connection ~ 10100 4000
$Comp
L TEST TP8
U 1 1
P 4310 1190
F 0 "TP8" H 4310 1490 50  0000 C BNN
F 1 "TEST" H 4310 1440 50  0000 C CNN
F 2 "Connectors_TestPoints:Test_Point_THTPad_4.0x4.0mm_Drill2.0mm" H 4310 1190 50  0001 C CNN
F 3 "" H 4310 1190 50  0001 C CNN
	1    4310 1190
	1    0    0    -1  
$EndComp
$Comp
L GND #PWR029
U 1 1
P 4310 1260
F 0 "#PWR029" H 4310 1010 50  0001 C CNN
F 1 "GND" H 4310 1110 50  0000 C CNN
F 2 "" H 4310 1260 50  0001 C CNN
F 3 "" H 4310 1260 50  0001 C CNN
	1    4310 1260
	1    0    0    -1  
$EndComp
Wire Wire Line
	4310 1260 4310 1190
$Comp
L TEST TP5
U 1 1
P 3830 2630
F 0 "TP5" H 3830 2930 50  0000 C BNN
F 1 "TEST" H 3830 2880 50  0000 C CNN
F 2 "Connectors_TestPoints:Test_Point_THTPad_4.0x4.0mm_Drill2.0mm" H 3830 2630 50  0001 C CNN
F 3 "" H 3830 2630 50  0001 C CNN
	1    3830 2630
	1    0    0    -1  
$EndComp
$Comp
L GND #PWR030
U 1 1
P 3830 2700
F 0 "#PWR030" H 3830 2450 50  0001 C CNN
F 1 "GND" H 3830 2550 50  0000 C CNN
F 2 "" H 3830 2700 50  0001 C CNN
F 3 "" H 3830 2700 50  0001 C CNN
	1    3830 2700
	1    0    0    -1  
$EndComp
Wire Wire Line
	3830 2700 3830 2630
$Comp
L TEST TP6
U 1 1
P 3830 3370
F 0 "TP6" H 3830 3670 50  0000 C BNN
F 1 "TEST" H 3830 3620 50  0000 C CNN
F 2 "Connectors_TestPoints:Test_Point_THTPad_4.0x4.0mm_Drill2.0mm" H 3830 3370 50  0001 C CNN
F 3 "" H 3830 3370 50  0001 C CNN
	1    3830 3370
	1    0    0    -1  
$EndComp
$Comp
L GND #PWR031
U 1 1
P 3830 3440
F 0 "#PWR031" H 3830 3190 50  0001 C CNN
F 1 "GND" H 3830 3290 50  0000 C CNN
F 2 "" H 3830 3440 50  0001 C CNN
F 3 "" H 3830 3440 50  0001 C CNN
	1    3830 3440
	1    0    0    -1  
$EndComp
Wire Wire Line
	3830 3440 3830 3370
$Comp
L TEST TP2
U 1 1
P 3230 5090
F 0 "TP2" H 3230 5390 50  0000 C BNN
F 1 "TEST" H 3230 5340 50  0000 C CNN
F 2 "Connectors_TestPoints:Test_Point_THTPad_4.0x4.0mm_Drill2.0mm" H 3230 5090 50  0001 C CNN
F 3 "" H 3230 5090 50  0001 C CNN
	1    3230 5090
	1    0    0    -1  
$EndComp
$Comp
L GND #PWR032
U 1 1
P 3230 5160
F 0 "#PWR032" H 3230 4910 50  0001 C CNN
F 1 "GND" H 3230 5010 50  0000 C CNN
F 2 "" H 3230 5160 50  0001 C CNN
F 3 "" H 3230 5160 50  0001 C CNN
	1    3230 5160
	1    0    0    -1  
$EndComp
Wire Wire Line
	3230 5160 3230 5090
$Comp
L TEST TP14
U 1 1
P 5090 5090
F 0 "TP14" H 5090 5390 50  0000 C BNN
F 1 "TEST" H 5090 5340 50  0000 C CNN
F 2 "Connectors_TestPoints:Test_Point_THTPad_4.0x4.0mm_Drill2.0mm" H 5090 5090 50  0001 C CNN
F 3 "" H 5090 5090 50  0001 C CNN
	1    5090 5090
	1    0    0    -1  
$EndComp
$Comp
L GND #PWR033
U 1 1
P 5090 5160
F 0 "#PWR033" H 5090 4910 50  0001 C CNN
F 1 "GND" H 5090 5010 50  0000 C CNN
F 2 "" H 5090 5160 50  0001 C CNN
F 3 "" H 5090 5160 50  0001 C CNN
	1    5090 5160
	1    0    0    -1  
$EndComp
Wire Wire Line
	5090 5160 5090 5090
$Comp
L TEST TP9
U 1 1
P 4390 7170
F 0 "TP9" H 4390 7470 50  0000 C BNN
F 1 "TEST" H 4390 7420 50  0000 C CNN
F 2 "Connectors_TestPoints:Test_Point_THTPad_4.0x4.0mm_Drill2.0mm" H 4390 7170 50  0001 C CNN
F 3 "" H 4390 7170 50  0001 C CNN
	1    4390 7170
	1    0    0    -1  
$EndComp
$Comp
L GND #PWR034
U 1 1
P 4390 7240
F 0 "#PWR034" H 4390 6990 50  0001 C CNN
F 1 "GND" H 4390 7090 50  0000 C CNN
F 2 "" H 4390 7240 50  0001 C CNN
F 3 "" H 4390 7240 50  0001 C CNN
	1    4390 7240
	1    0    0    -1  
$EndComp
Wire Wire Line
	4390 7240 4390 7170
$Comp
L TEST TP12
U 1 1
P 4590 7170
F 0 "TP12" H 4590 7470 50  0000 C BNN
F 1 "TEST" H 4590 7420 50  0000 C CNN
F 2 "Connectors_TestPoints:Test_Point_THTPad_4.0x4.0mm_Drill2.0mm" H 4590 7170 50  0001 C CNN
F 3 "" H 4590 7170 50  0001 C CNN
	1    4590 7170
	1    0    0    -1  
$EndComp
$Comp
L GND #PWR035
U 1 1
P 4590 7240
F 0 "#PWR035" H 4590 6990 50  0001 C CNN
F 1 "GND" H 4590 7090 50  0000 C CNN
F 2 "" H 4590 7240 50  0001 C CNN
F 3 "" H 4590 7240 50  0001 C CNN
	1    4590 7240
	1    0    0    -1  
$EndComp
Wire Wire Line
	4590 7240 4590 7170
$Comp
L TEST TP16
U 1 1
P 10070 1390
F 0 "TP16" H 10070 1690 50  0000 C BNN
F 1 "TEST" H 10070 1640 50  0000 C CNN
F 2 "Connectors_TestPoints:Test_Point_THTPad_4.0x4.0mm_Drill2.0mm" H 10070 1390 50  0001 C CNN
F 3 "" H 10070 1390 50  0001 C CNN
	1    10070 1390
	1    0    0    -1  
$EndComp
$Comp
L GND #PWR036
U 1 1
P 10070 1460
F 0 "#PWR036" H 10070 1210 50  0001 C CNN
F 1 "GND" H 10070 1310 50  0000 C CNN
F 2 "" H 10070 1460 50  0001 C CNN
F 3 "" H 10070 1460 50  0001 C CNN
	1    10070 1460
	1    0    0    -1  
$EndComp
Wire Wire Line
	10070 1460 10070 1390
$Comp
L TEST TP19
U 1 1
P 10100 3260
F 0 "TP19" H 10100 3560 50  0000 C BNN
F 1 "TEST" H 10100 3510 50  0000 C CNN
F 2 "Connectors_TestPoints:Test_Point_THTPad_4.0x4.0mm_Drill2.0mm" H 10100 3260 50  0001 C CNN
F 3 "" H 10100 3260 50  0001 C CNN
	1    10100 3260
	1    0    0    -1  
$EndComp
$Comp
L GND #PWR037
U 1 1
P 10100 3330
F 0 "#PWR037" H 10100 3080 50  0001 C CNN
F 1 "GND" H 10100 3180 50  0000 C CNN
F 2 "" H 10100 3330 50  0001 C CNN
F 3 "" H 10100 3330 50  0001 C CNN
	1    10100 3330
	1    0    0    -1  
$EndComp
Wire Wire Line
	10100 3330 10100 3260
$Comp
L TEST TP15
U 1 1
P 9910 4390
F 0 "TP15" H 9910 4690 50  0000 C BNN
F 1 "TEST" H 9910 4640 50  0000 C CNN
F 2 "Connectors_TestPoints:Test_Point_THTPad_4.0x4.0mm_Drill2.0mm" H 9910 4390 50  0001 C CNN
F 3 "" H 9910 4390 50  0001 C CNN
	1    9910 4390
	1    0    0    -1  
$EndComp
$Comp
L GND #PWR038
U 1 1
P 9910 4460
F 0 "#PWR038" H 9910 4210 50  0001 C CNN
F 1 "GND" H 9910 4310 50  0000 C CNN
F 2 "" H 9910 4460 50  0001 C CNN
F 3 "" H 9910 4460 50  0001 C CNN
	1    9910 4460
	1    0    0    -1  
$EndComp
Wire Wire Line
	9910 4460 9910 4390
NoConn ~ 7380 1750
$Comp
L LED_RCBG D1
U 1 1
P 5700 6940
F 0 "D1" H 5700 7310 50  0000 C CNN
F 1 "LED-RGB5D-AC-R30/4P" H 5700 6590 50  0000 C CNN
F 2 "LEDs:LED_D5.0mm-4" H 5700 6890 50  0001 C CNN
F 3 "" H 5700 6890 50  0001 C CNN
	1    5700 6940
	0    -1   -1   0   
$EndComp
$Comp
L Conn_02x10_Odd_Even J1-J1
U 1 1
P 5530 1850
F 0 "J1-J1" H 5580 2350 50  0000 C CNN
F 1 "Conn_02x10_Odd_Even" H 5580 1250 50  0000 C CNN
F 2 "Pin_Headers:Pin_Header_Straight_2x10_Pitch2.00mm" H 5530 1850 50  0001 C CNN
F 3 "" H 5530 1850 50  0001 C CNN
	1    5530 1850
	1    0    0    -1  
$EndComp
$Comp
L Conn_02x10_Odd_Even J1-J3
U 1 1
P 7080 1850
F 0 "J1-J3" H 7130 2350 50  0000 C CNN
F 1 "Conn_02x10_Odd_Even" H 7130 1250 50  0000 C CNN
F 2 "Pin_Headers:Pin_Header_Straight_2x10_Pitch2.00mm" H 7080 1850 50  0001 C CNN
F 3 "" H 7080 1850 50  0001 C CNN
	1    7080 1850
	1    0    0    -1  
$EndComp
$Comp
L Conn_02x10_Odd_Even J1-J2
U 1 1
P 5530 3320
F 0 "J1-J2" H 5580 3820 50  0000 C CNN
F 1 "Conn_02x10_Odd_Even" H 5580 2720 50  0000 C CNN
F 2 "Pin_Headers:Pin_Header_Straight_2x10_Pitch2.00mm" H 5530 3320 50  0001 C CNN
F 3 "" H 5530 3320 50  0001 C CNN
	1    5530 3320
	1    0    0    -1  
$EndComp
$Comp
L Conn_02x10_Odd_Even J1-J4
U 1 1
P 7080 3320
F 0 "J1-J4" H 7130 3820 50  0000 C CNN
F 1 "Conn_02x10_Odd_Even" H 7130 2720 50  0000 C CNN
F 2 "Pin_Headers:Pin_Header_Straight_2x10_Pitch2.00mm" H 7080 3320 50  0001 C CNN
F 3 "" H 7080 3320 50  0001 C CNN
	1    7080 3320
	1    0    0    -1  
$EndComp
NoConn ~ 6470 3120
Text Label 6470 1450 0    60   ~ 0
PWM_7A
NoConn ~ 7790 1850
NoConn ~ 7790 3320
NoConn ~ 5830 1450
NoConn ~ 5330 1450
$EndSCHEMATC
